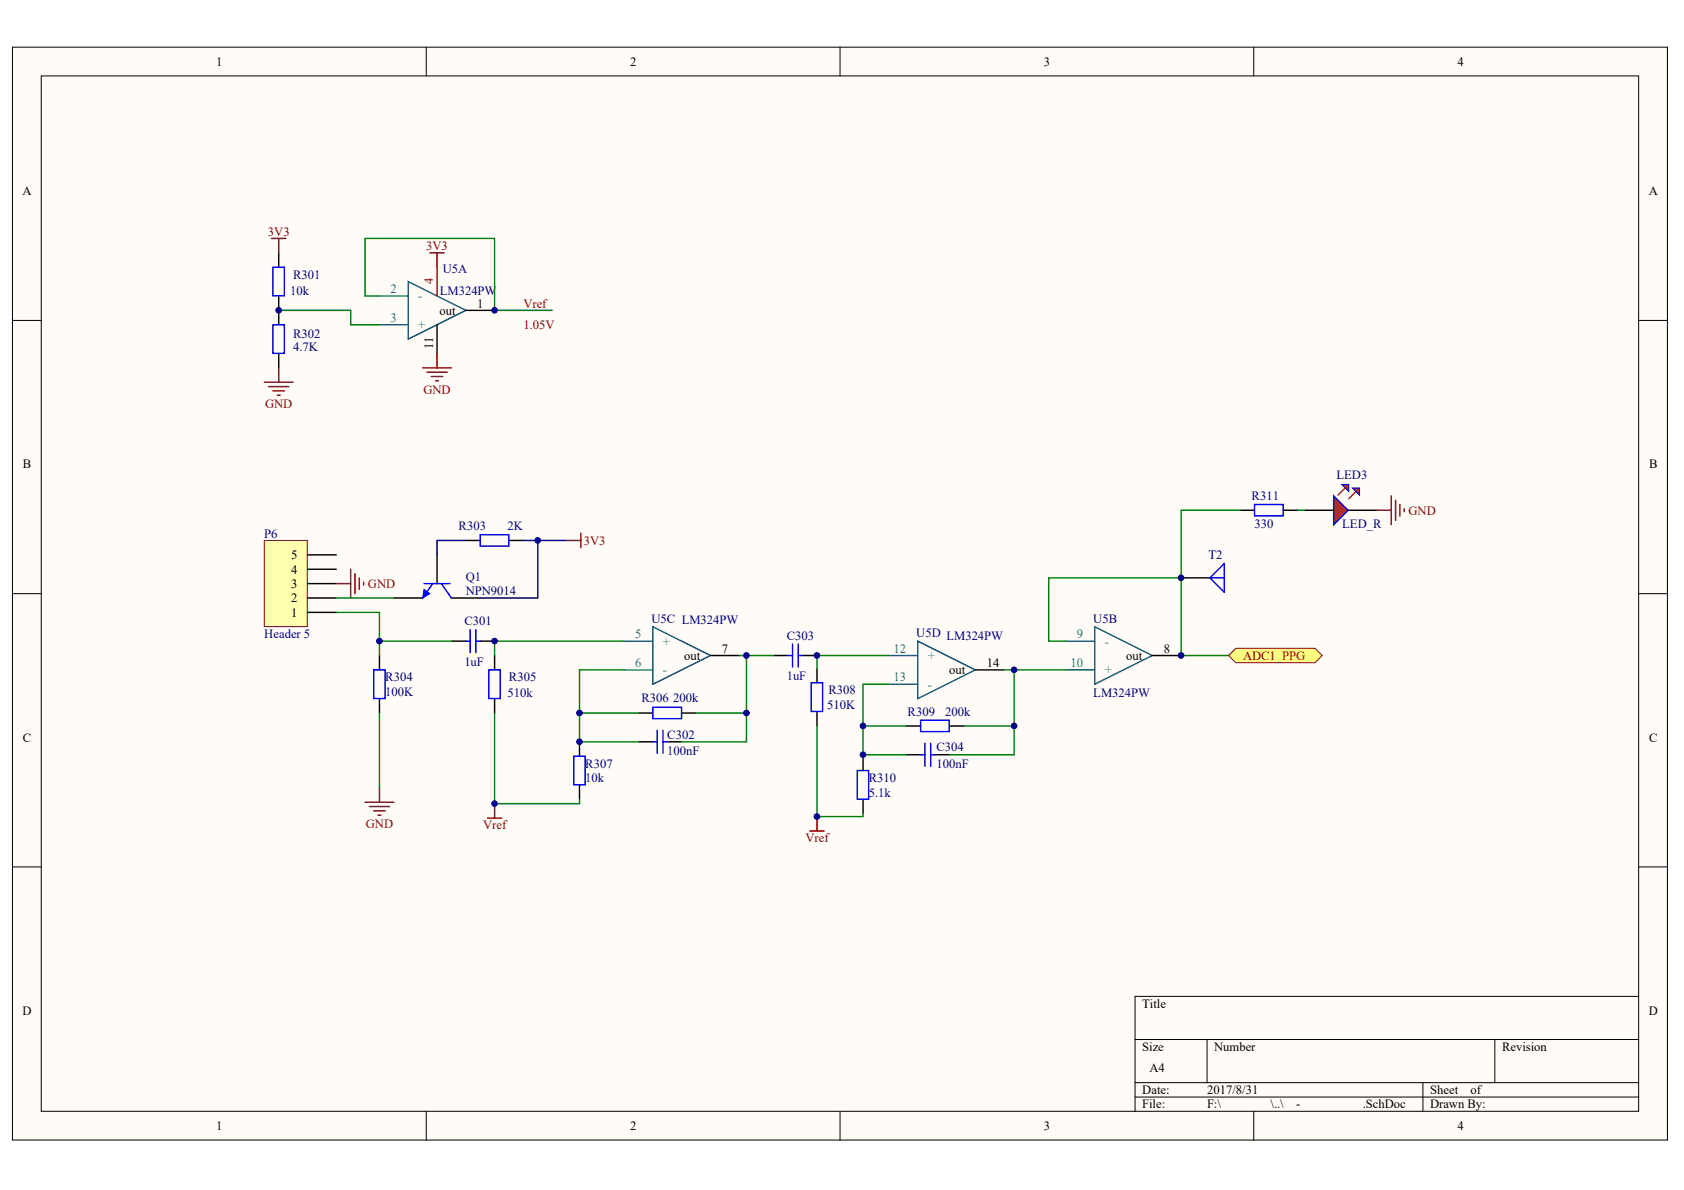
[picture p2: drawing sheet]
<svg xmlns="http://www.w3.org/2000/svg" width="297mm" height="210mm" viewBox="0 0 297 210" stroke-linecap="round" stroke-linejoin="round" font-family="sans-serif">
<g fill="#fffcf8" stroke="#000" stroke-width=".18">
<path d="M2.2 8.3h291.9v192.8h-291.9z"/>
<path d="M7.3 13.4h281.7v182.6h-281.7z"/>
</g>
<g fill="none" stroke="#000" stroke-width=".18">
<path d="M75.2 8.3v5.1M148.2 8.3v5.1M221.2 8.3v5.1M2.2 56.5h5.1M289.1 56.5h5M2.2 104.7h5.1M289.1 104.7h5M2.2 152.9h5.1M289.1 152.9h5M289.1 175.7h-88.9v20.3M75.2 196v5.1M148.2 196v5.1"/>
<path d="M200.2 183.4h88.9M200.2 191h88.9M200.2 193.5h88.9M212.9 183.4v7.6M221.2 196v5.1M251 191v5M263.7 183.4v7.6"/>
</g>
<path d="M77.1 57.3v5.1M82.2 54.7h5M77.1 97.9v5M82.2 95.3h2.5M89.8 95.3h2.5M69.5 105.5h5M79.6 105.5h5.1M125.3 115.6h5.1M172 118.2h5.1M203.3 115.6h5" fill="none" stroke="#000" stroke-width=".25"/>
<path d="M84.7 94.3h5.1v2h-5.1zM74.8 102.9h4.6M76.3 102.9l-1.8 2.6M77.8 102.9l1.8 2.6" fill="none" stroke="#00f" stroke-width=".25"/>
<path d="M74.8 104l1 .7-1.3 .8z" fill="#00f" stroke="#00f" stroke-width=".18"/>
<path d="M82.2 95.3h-5.1v2.6M92.3 95.3h7.6M94.9 95.3v10.2h-10.2" fill="none" stroke="#000080" stroke-width=".25"/>
<path d="M99.9 95.3h2.6M102.5 94.1v2.5" fill="none" stroke="#800000" stroke-width=".25"/>
<path d="M72 49.7l10.2 5-10.2 5.1zM115.2 110.6l10.1 5-10.1 5.1zM161.9 113.1l10.1 5.1-10.1 5zM193.1 110.6l10.2 5-10.2 5.1z" fill="none" stroke="#005d78" stroke-width=".25"/>
<path d="M66.9 52.2h5.1M110.1 118.2h5.1M188 113.1h5.1M156.8 120.7h5.1" fill="none" stroke="#007ea2" stroke-width=".25"/>
<path d="M66.9 57.3h5.1M110.1 113.1h5.1M156.8 115.6h5.1M188 118.2h5.1" fill="none" stroke="#007496" stroke-width=".25"/>
<path d="M77.1 47.1v5.1" fill="none" stroke="#bf0000" stroke-width=".25"/>
<path d="M46.6 95.3h7.6v15.2h-7.6z" fill="#ffffb0" stroke="#800000" stroke-width=".18"/>
<g fill="none" stroke="#000" stroke-width=".25">
<path d="M49.2 44.6v2.5M49.2 52.2v5.1M49.2 62.4v2.5M54.2 97.9h5.1M54.2 108h5.1M54.2 105.5h5.1M54.2 102.9h5.1M54.2 100.4h5.1M66.9 115.6v2.6M79.6 113.1h2.6M84.7 113.1h2.5M87.2 115.6v2.6"/>
<path d="M136.5 115.6h2.5M141.6 115.6h2.5M144.1 117.9v2.5M66.9 123.2v2.6M87.2 123.2v2.6M102.2 130.8v2.6M102.2 138.5v2.5M112.6 125.8h2.6M112.6 130.8h2.6M117.7 130.8h2.5M120.2 125.8h2.6M144.1 125.5v2.6"/>
<path d="M152.2 133.4v2.5M159.8 128.1h2.6M159.8 133.1h2.6M164.9 133.1h2.6M167.5 128.1h2.5M152.2 141v2.5"/>
</g>
<g fill="none" stroke="#800000" stroke-width=".25">
<path d="M47.9 42.1h2.5M49.2 42.1v2.5M46.6 67.4h5.1M47.4 68.2h3.5M48.1 68.9h2.1M48.9 69.7h.5M49.2 64.9v2.5M59.3 102.9h2.6M61.9 100.4v5.1M62.6 101.2v3.5M63.4 101.9v2.1M64.1 102.7v.5"/>
<path d="M66.9 139v2.5M64.4 141.5h5.1M65.2 142.3h3.5M65.9 143h2M66.7 143.8h.5M86 144.3h2.5M87.2 141.8v2.5M142.8 146.6h2.6M144.1 144v2.6"/>
</g>
<g fill="none" stroke="#008000" stroke-width=".25">
<path d="M49.2 54.7h12.7v2.6h5M66.9 52.2h-2.5v-10.1h22.8v12.6h10.2M59.3 108h7.6v7.6M59.3 105.5h10.2M66.9 113.1h12.7M110.1 113.1h-22.9v2.5M110.1 118.2h-7.9v7.6h10.4M130.4 115.6h1.3v10.2h-8.9M131.7 115.6h4.8M156.8 115.6h-12.7v2.3M177.1 118.2h1.8v9.9M178.9 118.2h9.1"/>
<path d="M188 113.1h-3v-11.2h23.3v13.7h8.4M66.9 125.8v13.2M87.2 125.8v16h15v-.8M102.2 125.8v5h10.4M131.7 125.8v5h-11.5M144.1 128.1v15.9h8.1v-.5M152.2 128.1h7.6M156.8 120.7h-4.6v12.4M159.8 133.1h-7.6v.3M170 128.1h8.9v5h-11.4"/>
</g>
<g fill="none" stroke="#00f" stroke-width=".25">
<path d="M48.1 47.1h2.1v5.1h-2.1zM48.1 57.3h2.1v5h-2.1zM65.9 118.2h2v5h-2zM82.2 113.1h.7M82.9 111.1v4M83.9 111.1v4M83.9 113.1h.8M86.2 118.2h2v5h-2zM139 115.6h.8M139.8 113.6v4.1M140.8 113.6v4.1M140.8 115.6h.8"/>
<path d="M101.2 133.4h2v5h-2zM115.2 124.8h5v2h-5zM115.2 130.8h.7M115.9 128.8v4.1M116.9 128.8v4.1M116.9 130.8h.8M143.1 120.4h2v5.1h-2zM151.2 135.9h2v5.1h-2zM162.4 127h5v2h-5zM162.4 133.1h.7M163.1 131.1v4.1M164.2 131.1v4.1"/>
<path d="M164.2 133.1h.7"/>
</g>
<path d="M216.7 115.6l1.3-1.2h13.9l1.3 1.2-1.3 1.3h-13.9z" fill-rule="evenodd" fill="#ffff80" stroke="#800000" stroke-width=".18"/>
<path d="M218.7 90h2.6M226.4 90h2.5M208.3 101.9h5.1" fill="none" stroke="#000" stroke-width=".25"/>
<path d="M221.3 89h5v2h-5zM213.4 101.9l2.6-2.5v5.1zM213.4 101.9h2.6" fill="none" stroke="#00f" stroke-width=".25"/>
<path d="M75.8 44.6h2.6M77.1 44.6v2.5M74.5 64.9h5.1M75.3 65.7h3.6M76.1 66.4h2M76.8 67.2h.5M77.1 62.4v2.5" fill="none" stroke="#800000" stroke-width=".25"/>
<path d="M235.2 87.5l2.6 2.5-2.6 2.5z" fill="#f00" stroke="#00f" stroke-width=".25"/>
<path d="M230.2 90h5M237.8 90h5.1" fill="none" stroke="#000" stroke-width=".25"/>
<path d="M237.3 86.1l-1.3 1.2" fill="none" stroke="#ee0e22" stroke-width=".25"/>
<path d="M236.6 85.4h1.3v1.3z" fill-rule="evenodd" fill="#f00" stroke="#00f" stroke-width=".18"/>
<path d="M239.2 86.7l-1.3 1.3" fill="none" stroke="#ee0e22" stroke-width=".25"/>
<path d="M238.5 86.1h1.3v1.2z" fill-rule="evenodd" fill="#f00" stroke="#00f" stroke-width=".18"/>
<path d="M242.9 90h2.5M245.4 87.5v5M246.2 88.2v3.6M246.9 89v2M247.7 89.8v.5" fill="none" stroke="#800000" stroke-width=".25"/>
<path d="M218.7 90h-10.4v11.9M228.9 90h1.3" fill="none" stroke="#008000" stroke-width=".25"/>
<g fill="#000080" stroke="#000080" stroke-width=".18">
<circle cx="49.1" cy="54.7" r=".49"/>
<circle cx="66.9" cy="113.1" r=".49"/>
<circle cx="87.2" cy="141.7" r=".49"/>
<circle cx="87.2" cy="113.1" r=".49"/>
<circle cx="87.2" cy="54.7" r=".49"/>
<circle cx="94.8" cy="95.3" r=".49"/>
<circle cx="102.2" cy="130.8" r=".49"/>
<circle cx="102.2" cy="125.8" r=".49"/>
<circle cx="131.7" cy="125.8" r=".49"/>
<circle cx="131.7" cy="115.6" r=".49"/>
<circle cx="144.1" cy="144" r=".49"/>
<circle cx="144.1" cy="115.6" r=".49"/>
<circle cx="152.2" cy="133.1" r=".49"/>
<circle cx="152.2" cy="128" r=".49"/>
<circle cx="178.9" cy="128" r=".49"/>
<circle cx="178.9" cy="118.2" r=".49"/>
<circle cx="208.3" cy="115.6" r=".49"/>
<circle cx="208.3" cy="101.9" r=".49"/>
</g>
<g font-size="2.2">
<text x="38.1" y="11.6">1</text>
<text x="111.1" y="11.6">2</text>
<text x="184.1" y="11.6">3</text>
<text x="257.1" y="11.6">4</text>
<text x="3.9" y="34.4">A</text>
<text x="290.8" y="34.4">A</text>
<text x="77.5" y="55.5">out</text>
<text x="84.2" y="54.2">1</text>
<text x="76.4" y="61.6" transform="rotate(-90 76.4 61.6)">11</text>
<text x="4" y="82.6">B</text>
<text x="290.9" y="82.6">B</text>
<text x="51.3" y="101.2">4</text>
<text x="51.3" y="98.6">5</text>
<text x="51.3" y="106.3">2</text>
<text x="51.3" y="103.7">3</text>
<text x="51.3" y="108.8">1</text>
<text x="120.7" y="116.4">out</text>
<text x="127.4" y="115.1">7</text>
<text x="167.4" y="118.9">out</text>
<text x="174.1" y="117.7">14</text>
<text x="198.6" y="116.4">out</text>
<text x="205.3" y="115.1">8</text>
<text x="4" y="130.8">C</text>
<text x="290.9" y="130.8">C</text>
<text x="3.9" y="179">D</text>
<text x="201.5" y="177.7">Title</text>
<text x="290.8" y="179">D</text>
<text x="201.5" y="185.3">Size</text>
<text x="214.2" y="185.3">Number</text>
<text x="264.9" y="185.3">Revision</text>
<text x="202.8" y="189.2">A4</text>
<text x="201.5" y="193">Date:</text>
<text x="201.5" y="195.5">File:</text>
<text x="212.9" y="193">2017/8/31</text>
<text x="212.9" y="195.5">F:\</text>
<text x="224.1" y="195.5">\..\</text>
<text x="228.7" y="195.5">-</text>
<text x="240.4" y="195.5">.SchDoc</text>
<text x="252.3" y="193">Sheet</text>
<text x="252.3" y="195.5">Drawn By:</text>
<text x="259.4" y="193">of</text>
<text x="38.1" y="199.3">1</text>
<text x="111.1" y="199.3">2</text>
<text x="184.1" y="199.3">3</text>
<text x="257.1" y="199.3">4</text>
</g>
<g font-size="2.2" fill="#800000">
<text x="47.3" y="41.6">3V3</text>
<text x="75.2" y="44.1">3V3</text>
<text x="92.3" y="54.2">Vref</text>
<text x="92.3" y="58.1">1.05V</text>
<text x="46.8" y="72">GND</text>
<text x="74.7" y="69.4">GND</text>
<text x="248.4" y="90.8">GND</text>
<text x="103" y="96.1">3V3</text>
<text x="64.9" y="103.7">GND</text>
<text x="219.3" y="116.4">ADC1_PPG</text>
<text x="64.5" y="146">GND</text>
<text x="85.2" y="146.3">Vref</text>
<text x="142.1" y="148.6">Vref</text>
</g>
<g font-size="2.2" fill="#000080">
<text x="51.2" y="52">10k</text>
<text x="51.7" y="49.2">R301</text>
<text x="77.6" y="52">LM324PW</text>
<text x="78.1" y="48.2">U5A</text>
<text x="51.7" y="59.6">R302</text>
<text x="51.7" y="61.9">4.7K</text>
<text x="220.8" y="88.2">R311</text>
<text x="235.8" y="84.5">LED3</text>
<text x="46.6" y="94.8">P6</text>
<text x="80.9" y="93.6">R303</text>
<text x="89.5" y="93.6">2K</text>
<text x="221.3" y="93.1">330</text>
<text x="236.8" y="93.1">LED_R</text>
<text x="213.2" y="98.6">T2</text>
<text x="82.2" y="102.4">Q1</text>
<text x="82.2" y="105">NPN9014</text>
<text x="46.6" y="112.6">Header 5</text>
<text x="81.9" y="110.3">C301</text>
<text x="114.9" y="109.8">U5C LM324PW</text>
<text x="138.8" y="112.8">C303</text>
<text x="161.6" y="112.3">U5D LM324PW</text>
<text x="192.8" y="109.8">U5B</text>
<text x="81.9" y="117.4">1uF</text>
<text x="138.8" y="119.9">1uF</text>
<text x="67.9" y="122.7">100K</text>
<text x="67.9" y="120.2">R304</text>
<text x="89.5" y="123">510k</text>
<text x="89.8" y="120.2">R305</text>
<text x="113.1" y="123.8">R306</text>
<text x="118.7" y="123.8">200k</text>
<text x="145.9" y="125">510K</text>
<text x="146.1" y="122.5">R308</text>
<text x="192.8" y="123">LM324PW</text>
<text x="117.7" y="130.4">C302</text>
<text x="160.1" y="126.3">R309</text>
<text x="166.7" y="126.3">200k</text>
<text x="103.2" y="138">10k</text>
<text x="103.2" y="135.4">R307</text>
<text x="117.7" y="133.1">100nF</text>
<text x="153.2" y="138">R310</text>
<text x="165.2" y="135.4">100nF</text>
<text x="165.2" y="132.4">C304</text>
<text x="153.2" y="140.5">5.1k</text>
</g>
<g font-size="2.2" fill="#007ea2">
<text x="68.9" y="51.7">2</text>
<text x="73.8" y="53">-</text>
<text x="190" y="112.6">9</text>
<text x="194.9" y="113.9">-</text>
<text x="112" y="117.7">6</text>
<text x="116.9" y="118.9">-</text>
<text x="157.6" y="120.2">13</text>
<text x="163.7" y="121.5">-</text>
</g>
<text font-size="2.2" fill="#bf0000" x="76.4" y="50.2" transform="rotate(-90 76.4 50.2)">4</text>
<g font-size="2.2" fill="#007496">
<text x="68.9" y="56.8">3</text>
<text x="73.8" y="58.1">+</text>
<text x="112" y="112.6">5</text>
<text x="116.9" y="113.9">+</text>
<text x="157.6" y="115.1">12</text>
<text x="163.7" y="116.4">+</text>
<text x="188.8" y="117.7">10</text>
<text x="194.9" y="118.9">+</text>
</g>
</svg>
